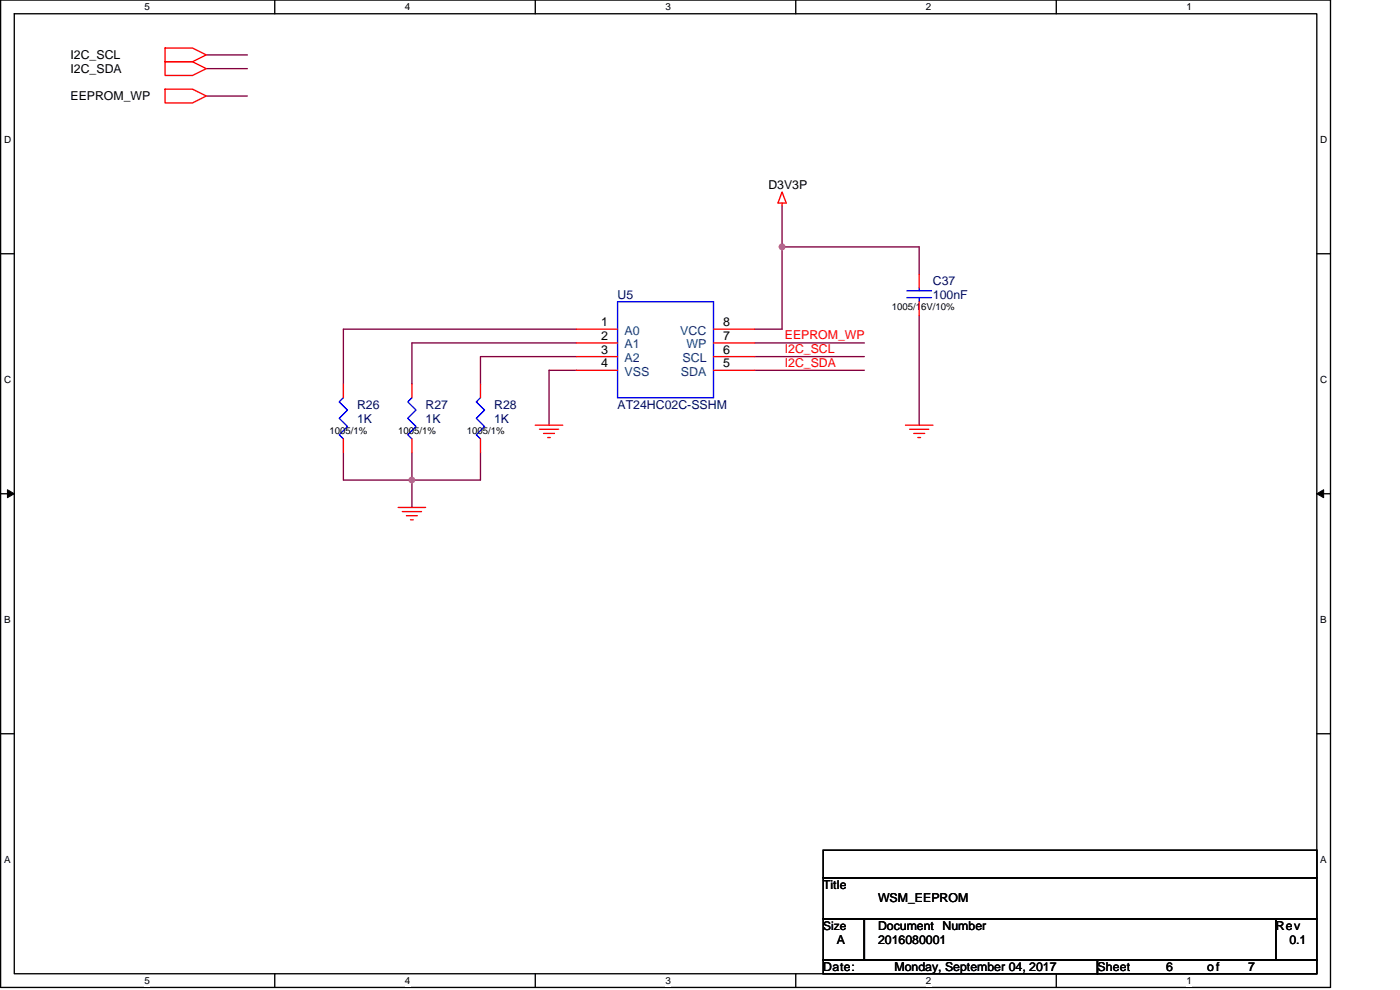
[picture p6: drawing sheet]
<svg xmlns="http://www.w3.org/2000/svg" width="420mm" height="297mm" viewBox="0 0 420 297" stroke-linecap="round" stroke-linejoin="round" font-family="sans-serif">
<path d="M.2 0h399.1v296.3h-399.1zM4.3 4.1h390.9v288.1h-390.9z" fill="none" stroke="#000" stroke-width=".4"/>
<g fill="#fff">
<path d="M43.4 .4h1.6v3.3h-1.6z"/>
<path d="M43.4 292.6h1.6v3.3h-1.6z"/>
</g>
<path d="M82.5 0v4.1M82.5 292.2v4.1" fill="none" stroke="#000" stroke-width=".4"/>
<g fill="#fff">
<path d="M121.5 .4h1.7v3.3h-1.7z"/>
<path d="M121.5 292.6h1.7v3.3h-1.7z"/>
</g>
<path d="M160.6 0v4.1M160.6 292.2v4.1" fill="none" stroke="#000" stroke-width=".4"/>
<g fill="#fff">
<path d="M199.7 .4h1.7v3.3h-1.7z"/>
<path d="M199.7 292.6h1.7v3.3h-1.7z"/>
</g>
<path d="M238.8 0v4.1M238.8 292.2v4.1" fill="none" stroke="#000" stroke-width=".4"/>
<g fill="#fff">
<path d="M277.9 .4h1.6v3.3h-1.6z"/>
<path d="M277.9 292.6h1.6v3.3h-1.6z"/>
</g>
<path d="M317 0v4.1M317 292.2v4.1" fill="none" stroke="#000" stroke-width=".4"/>
<g fill="#fff">
<path d="M356.1 .4h1.6v3.3h-1.6z"/>
<path d="M356.1 292.6h1.6v3.3h-1.6z"/>
<path d="M1.2 40.1h2.2v3.3h-2.2z"/>
<path d="M396.2 40.1h2.2v3.3h-2.2z"/>
<path d="M1.2 112.1h2.2v3.3h-2.2z"/>
<path d="M396.2 112.1h2.2v3.3h-2.2z"/>
</g>
<path d="M.2 76.1h4.1M395.2 76.1h4.1" fill="none" stroke="#000" stroke-width=".4"/>
<g fill="#fff">
<path d="M1.2 184.1h2v3.4h-2z"/>
<path d="M396.2 184.1h2v3.4h-2z"/>
</g>
<path d="M.2 148.1h4.1M395.2 148.1h4.1" fill="none" stroke="#000" stroke-width=".4"/>
<path d="M2.2 146.9l2.1 1.2-2.1 1.2zM395.2 148.1l2-1.2v2.4z" fill="#000" stroke="#000" stroke-width=".3"/>
<g fill="#fff">
<path d="M1.2 256.2h2v3.3h-2z"/>
<path d="M396.2 256.2h2v3.3h-2z"/>
</g>
<path d="M.2 220.2h4.1M395.2 220.2h4.1M247.1 255.1h148.1v8.3h-148.1zM247.1 263.4h148.1v12.3h-148.1zM247.1 275.7h12.3v12.4h-12.3zM259.4 275.7h123.5v12.4h-123.5zM382.9 275.7h12.3v12.4h-12.3zM247.1 288.1h82.3v4.1h-82.3zM329.4 288.1h65.8v4.1h-65.8z" fill="none" stroke="#000" stroke-width=".4"/>
<g fill="none" stroke="#800040" stroke-width=".4">
<path d="M61.9 16.5h12.3M61.9 20.6h12.3M61.9 28.8h12.3M234.7 74.1v24.7h-8.2M234.7 61.7v12.4M234.7 74.1h41.2v8.2M173 98.8h-70v16.4M275.9 94.7v32.9M173 102.9h-49.4v12.3M173 107h-28.8v8.2M173 111.1h-8.2v16.5M226.5 107h32.9"/>
<path d="M226.5 111.1h32.9M226.5 102.9h32.9M103 135.8v8.2h20.6M123.6 135.8v8.2M144.2 135.8v8.2h-20.6M123.6 144v8.3"/>
</g>
<g fill="#f0f" stroke="#f0f" stroke-width=".4">
<circle cx="123.6" cy="144" r=".8"/>
<circle cx="234.7" cy="74.1" r=".81"/>
</g>
<g fill="none" stroke="#f00" stroke-width=".4">
<path d="M49.5 14.4h8.3l4.1 2.1-4.1 2h-8.3zM49.5 18.5h8.3l4.1 2.1-4.1 2h-8.3zM49.5 26.8h8.3l4.1 2-4.1 2.1h-8.3zM234.7 57.6l1.3 3.3h-2.5zM234.7 60.9v.8M173 98.8h12.3M214.1 98.8h12.4M275.9 82.3v4.1M275.9 90.5v4.2M103 115.2v4.1M123.6 115.2v4.1M144.2 115.2v4.1"/>
<path d="M173 102.9h12.3M173 107h12.3M173 111.1h12.3M214.1 111.1h12.4M214.1 107h12.4M214.1 102.9h12.4M103 131.7v4.1M123.6 131.7v4.1M144.2 131.7v4.1M160.6 127.6h8.3M161.9 128.8h5.7M163.1 130h3.3"/>
<path d="M164.3 131.3h.9M271.7 127.6h8.3M273 128.8h5.7M274.2 130h3.3M275.5 131.3h.8M119.5 152.3h8.2M120.7 153.5h5.8M122 154.7h3.3M123.2 156h.8"/>
</g>
<path d="M185.3 90.5h28.8v28.8h-28.8zM272.1 89.3h7.5M272.1 87.2h7.5M275.9 86.4v.8M275.9 89.3v1.2M103 119.3l-1.2 1.3 2.5 2.4-2.5 2.5 2.5 2.5-2.5 2.5 1.2 1.2M123.6 119.3l-1.2 1.3 2.5 2.4-2.5 2.5 2.5 2.5-2.5 2.5 1.2 1.2M144.2 119.3l-1.3 1.3 2.5 2.4-2.5 2.5 2.5 2.5-2.5 2.5 1.3 1.2" fill="none" stroke="#00f" stroke-width=".4"/>
<g font-size="3.7">
<text x="21.2" y="17.7">I2C_SCL</text>
<text x="21.2" y="21.8">I2C_SDA</text>
<text x="21.2" y="30.1">EEPROM_WP</text>
<text x="230.6" y="56.8">D3V3P</text>
<text x="180.4" y="97.9">1</text>
<text x="217" y="97.9">8</text>
<text x="180.4" y="102">2</text>
<text x="180.4" y="106.2">3</text>
<text x="217" y="106.2">6</text>
<text x="217" y="102">7</text>
<text x="180.4" y="110.3">4</text>
<text x="217" y="110.3">5</text>
<text x="247.1" y="266.7">Title</text>
<text x="263.5" y="270.8">WSM_EEPROM</text>
<text x="263.5" y="279">Document Number</text>
<text x="382.8" y="279">Rev</text>
<text x="251.2" y="283.1">A</text>
<text x="263.5" y="283.1">2016080001</text>
<text x="387" y="283.1">0.1</text>
<text x="247.1" y="291.4">Date:</text>
<text x="268.4" y="291.4">Monday, September 04, 2017</text>
<text x="329.4" y="291.4">Sheet</text>
<text x="349.9" y="291.4">6</text>
<text x="362.3" y="291.4">of</text>
<text x="374.6" y="291.4">7</text>
</g>
<g font-size="3.7" fill="#000080">
<text x="185.3" y="89.7">U5</text>
<text x="280" y="85.6">C37</text>
<text x="280" y="89.7">100nF</text>
<text x="107.2" y="122.6">R26</text>
<text x="127.7" y="122.6">R27</text>
<text x="148.3" y="122.6">R28</text>
<text x="185.3" y="122.6">AT24HC02C-SSHM</text>
<text x="107.2" y="126.8">1K</text>
<text x="127.7" y="126.8">1K</text>
<text x="148.3" y="126.8">1K</text>
</g>
<g font-size="3.7" fill="#004080">
<text x="187.4" y="100.4">A0</text>
<text x="204.2" y="100.4">VCC</text>
<text x="187.4" y="104.6">A1</text>
<text x="206" y="104.6">WP</text>
<text x="187.4" y="108.7">A2</text>
<text x="187.4" y="112.8">VSS</text>
<text x="204.4" y="112.8">SDA</text>
<text x="204.8" y="108.7">SCL</text>
</g>
<g font-size="3.7" fill="#f00">
<text x="235.5" y="101.9">EEPROM_WP</text>
<text x="235.5" y="106">I2C_SCL</text>
<text x="235.5" y="110.1">I2C_SDA</text>
</g>
<text font-size="3.6" x="247.1" y="278.9">Size</text>
<g font-size="3">
<text x="43.4" y="3.1">5</text>
<text x="121.5" y="3.1">4</text>
<text x="199.7" y="3.1">3</text>
<text x="277.9" y="3.1">2</text>
<text x="356.1" y="3.1">1</text>
<text x="1.2" y="42.8">D</text>
<text x="396.2" y="42.8">D</text>
<text x="1.2" y="114.8">C</text>
<text x="396.2" y="114.8">C</text>
<text x="1.2" y="186.8">B</text>
<text x="396.2" y="186.8">B</text>
<text x="1.2" y="258.8">A</text>
<text x="396.2" y="258.8">A</text>
<text x="43.4" y="295.2">5</text>
<text x="121.5" y="295.2">4</text>
<text x="199.7" y="295.2">3</text>
<text x="277.9" y="295.2">2</text>
<text x="356.1" y="295.2">1</text>
</g>
<g font-size="2.9">
<text x="267.6" y="93.1">1005/16V/10%</text>
<text x="98.9" y="130.2">1005/1%</text>
<text x="119.5" y="130.2">1005/1%</text>
<text x="140.1" y="130.2">1005/1%</text>
</g>
</svg>
